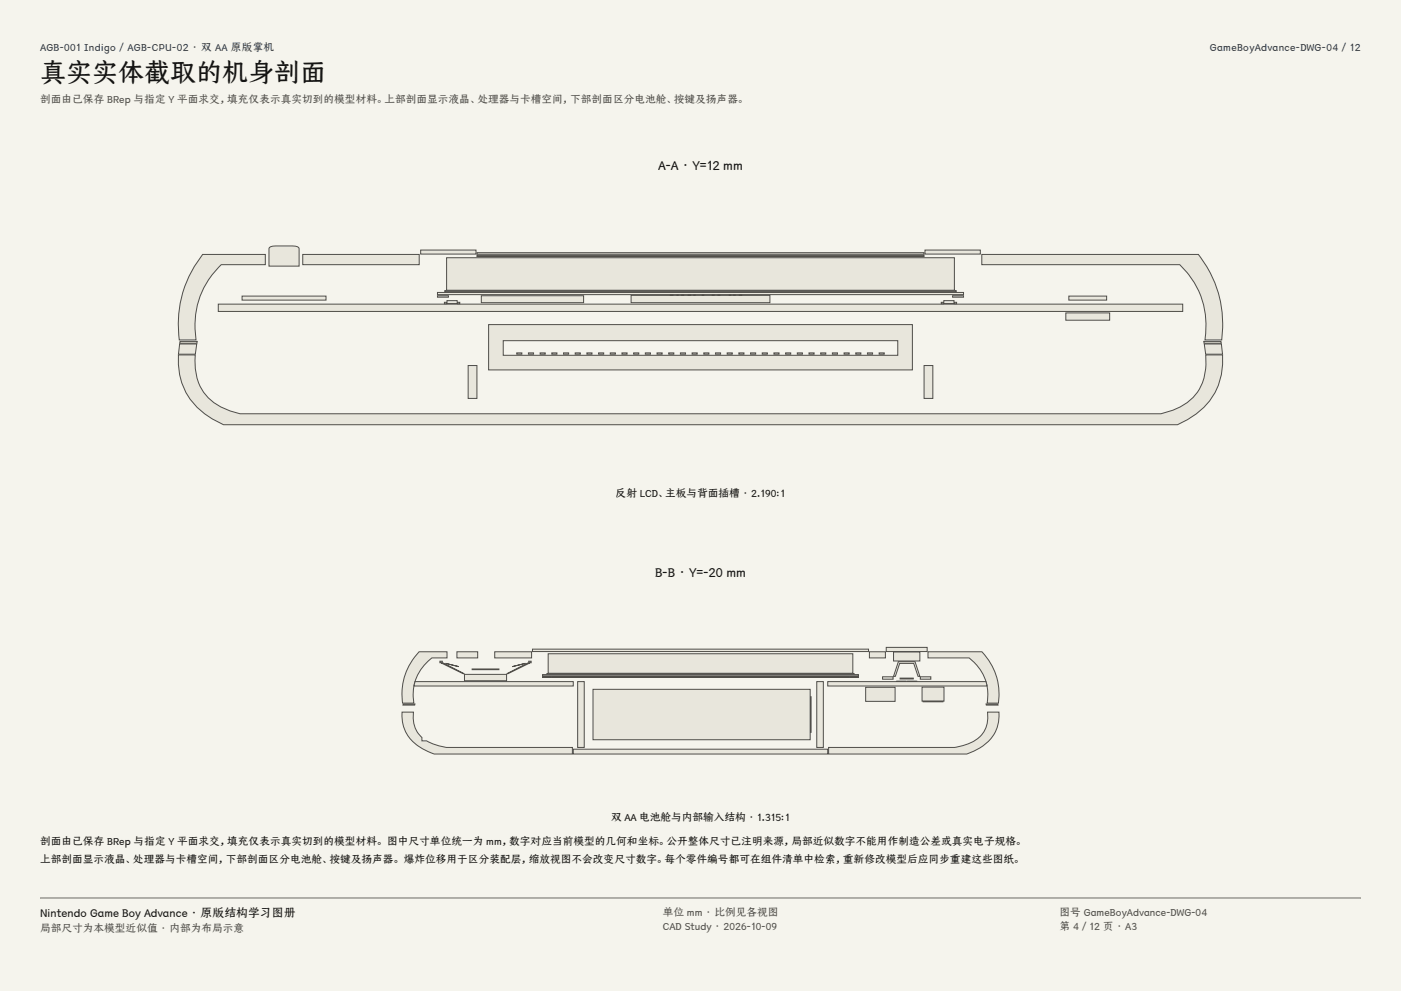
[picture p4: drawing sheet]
<svg xmlns="http://www.w3.org/2000/svg" width="420mm" height="297mm" viewBox="0 0 420 297" stroke-linecap="round" stroke-linejoin="round" font-family="sans-serif">
<g fill="#f5f4ed">
<path d="M0 0h420v297h-420z"/>
<path d="M12 12h396v275h-396z"/>
</g>
<g fill="#e8e6dc" stroke="#504e49" stroke-width=".3">
<path d="M153.6 199.8l3.9-1z"/>
<path d="M133.6 198.8l3.9 1z"/>
<path d="M53.5 106.4h5a14.8 14.8 0 0 0 7.7 15.6l2.8 1.2 3 .8h276a16.4 16.4 0 0 0 11.5-7.3 16.7 16.7 0 0 0 2-10.3h5a19.6 19.6 0 0 1-10.5 19.4l-3 1.5h-286a20.9 20.9 0 0 1-13.2-15l-.3-3.1z" fill-rule="evenodd"/>
<path d="M54 102.3h5.1l-.1 .6h-5.1z" fill-rule="evenodd"/>
<path d="M360.9 102.3h5.1l.1 .6h-5.1z" fill-rule="evenodd"/>
<path d="M294.3 76.3h65a33.5 33.5 0 0 1 7 25.6h-5.1a24.9 24.9 0 0 0-7.5-22.6h-59.4z" fill-rule="evenodd"/>
<path d="M60.7 76.3h18.8v3h-13.2a24.9 24.9 0 0 0-7.5 22.6h-5.1a33.6 33.6 0 0 1 7-25.6z" fill-rule="evenodd"/>
<path d="M90.8 76.3h34.9v3h-34.9z" fill-rule="evenodd"/>
<path d="M277.3 74.9h16.6v1.2h-16.6z" fill-rule="evenodd"/>
<path d="M126.1 74.9h16.6v1.2h-16.6z" fill-rule="evenodd"/>
<path d="M131.1 87.6h157.8v.7h-157.8z" fill-rule="evenodd"/>
<path d="M133.3 87.1h153.4v.3h-153.4z" fill-rule="evenodd"/>
<path d="M133.9 77.2h152.2v9.8h-152.2z" fill-rule="evenodd"/>
<path d="M143 76.6h134v.3h-134z" fill-rule="evenodd"/>
<path d="M143 75.7h134v.5h-134z" fill-rule="evenodd"/>
<path d="M80.8 74.2l1-.4 .8-.1h5.1a1.73 1.73 0 0 1 2 .8v5.3h-9.1z" fill-rule="evenodd"/>
<path d="M65.4 91.1h289.2v2.2h-289.2z" fill-rule="evenodd"/>
<path d="M189.2 88.5h41.6v2.2h-41.6z" fill-rule="evenodd"/>
<path d="M144.3 88.6h30.7v2.1h-30.7z" fill-rule="evenodd"/>
<path d="M200.9 88.4l.9 .1z" fill-rule="evenodd"/>
<path d="M206.2 88.4l.8 .1z" fill-rule="evenodd"/>
<path d="M221.6 88.4l.8 .1z" fill-rule="evenodd"/>
<path d="M204.3 88.4l.7 .1z" fill-rule="evenodd"/>
<path d="M215.2 88.4l.7 .1z" fill-rule="evenodd"/>
<path d="M213.5 88.4l.7 .1z" fill-rule="evenodd"/>
<path d="M219.9 88.4l.6 .1z" fill-rule="evenodd"/>
<path d="M210.5 88.4l.5 .1z" fill-rule="evenodd"/>
<path d="M207.9 88.4l.5 .1z" fill-rule="evenodd"/>
<path d="M218.6 88.4l.5 .1z" fill-rule="evenodd"/>
<path d="M202.9 88.4l.5 .1z" fill-rule="evenodd"/>
<path d="M319.5 93.8h13.2v2.2h-13.2z" fill-rule="evenodd"/>
<path d="M282.9 90.1h3.1v.9h-3.1z" fill-rule="evenodd"/>
<path d="M286.1 90.6h.7v.4h-.7z" fill-rule="evenodd"/>
<path d="M282.2 90.6h.6v.4h-.6z" fill-rule="evenodd"/>
<path d="M134 90.1h3.1v.9h-3.1z" fill-rule="evenodd"/>
<path d="M137.2 90.6h.6v.4h-.6z" fill-rule="evenodd"/>
<path d="M133.2 90.6h.7v.4h-.7z" fill-rule="evenodd"/>
<path d="M320.4 88.7h11.4v1.2h-11.4z" fill-rule="evenodd"/>
<path d="M72.6 88.7h25.1v1.2h-25.1z" fill-rule="evenodd"/>
<path d="M146.5 97.3v13.6h127v-13.6zM150.9 102.1h118.2v4.4h-118.2z" fill-rule="evenodd"/>
<path d="M263.6 105.8h1.5v.4h-1.5z" fill-rule="evenodd"/>
<path d="M260 105.8h1.6v.4h-1.6z" fill-rule="evenodd"/>
<path d="M256.5 105.8h1.6v.4h-1.6z" fill-rule="evenodd"/>
<path d="M253 105.8h1.6v.4h-1.6z" fill-rule="evenodd"/>
<path d="M249.5 105.8h1.6v.4h-1.6z" fill-rule="evenodd"/>
<path d="M246 105.8h1.6v.4h-1.6z" fill-rule="evenodd"/>
<path d="M242.5 105.8h1.6v.4h-1.6z" fill-rule="evenodd"/>
<path d="M239 105.8h1.6v.4h-1.6z" fill-rule="evenodd"/>
<path d="M235.5 105.8h1.6v.4h-1.6z" fill-rule="evenodd"/>
<path d="M232 105.8h1.5v.4h-1.5z" fill-rule="evenodd"/>
<path d="M228.5 105.8h1.5v.4h-1.5z" fill-rule="evenodd"/>
<path d="M225 105.8h1.5v.4h-1.5z" fill-rule="evenodd"/>
<path d="M221.5 105.8h1.5v.4h-1.5z" fill-rule="evenodd"/>
<path d="M218 105.8h1.5v.4h-1.5z" fill-rule="evenodd"/>
<path d="M214.5 105.8h1.5v.4h-1.5z" fill-rule="evenodd"/>
<path d="M211 105.8h1.5v.4h-1.5z" fill-rule="evenodd"/>
<path d="M207.5 105.8h1.5v.4h-1.5z" fill-rule="evenodd"/>
<path d="M204 105.8h1.5v.4h-1.5z" fill-rule="evenodd"/>
<path d="M200.5 105.8h1.5v.4h-1.5z" fill-rule="evenodd"/>
<path d="M197 105.8h1.5v.4h-1.5z" fill-rule="evenodd"/>
<path d="M193.5 105.8h1.5v.4h-1.5z" fill-rule="evenodd"/>
<path d="M190 105.8h1.5v.4h-1.5z" fill-rule="evenodd"/>
<path d="M186.5 105.8h1.5v.4h-1.5z" fill-rule="evenodd"/>
<path d="M182.9 105.8h1.6v.4h-1.6z" fill-rule="evenodd"/>
<path d="M179.4 105.8h1.6v.4h-1.6z" fill-rule="evenodd"/>
<path d="M175.9 105.8h1.6v.4h-1.6z" fill-rule="evenodd"/>
<path d="M172.4 105.8h1.6v.4h-1.6z" fill-rule="evenodd"/>
<path d="M168.9 105.8h1.6v.4h-1.6z" fill-rule="evenodd"/>
<path d="M165.4 105.8h1.6v.4h-1.6z" fill-rule="evenodd"/>
<path d="M161.9 105.8h1.6v.4h-1.6z" fill-rule="evenodd"/>
<path d="M158.4 105.8h1.6v.4h-1.6z" fill-rule="evenodd"/>
<path d="M154.9 105.8h1.5v.4h-1.5z" fill-rule="evenodd"/>
<path d="M277 109.5h2.7v9.9h-2.7z" fill-rule="evenodd"/>
<path d="M140.3 109.5h2.7v9.9h-2.7z" fill-rule="evenodd"/>
<path d="M361 103.1h5.1l.4 3.1h-5.1z" fill-rule="evenodd"/>
<path d="M53.9 103.1h5.1l-.4 3.1h-5.1z" fill-rule="evenodd"/>
<path d="M285.6 88.6h3.3v.5h-3.3z" fill-rule="evenodd"/>
<path d="M131.1 88.6h3.3v.5h-3.3z" fill-rule="evenodd"/>
<path d="M120.5 213.4h3.4a8.2 8.2 0 0 0 2.6 7.6v1a6.1 6.1 0 0 1 3.3 .9l4 1.1h37.8v2h-41.4a13.6 13.6 0 0 1-9.2-8.2l-.4-1.5z" fill-rule="evenodd"/>
<path d="M248.4 224h37.8a12 12 0 0 0 8.8-4.7 9 9 0 0 0 1.1-5.9h3.4a11.4 11.4 0 0 1-7.6 11.7l-2.1 .9h-41.4z" fill-rule="evenodd"/>
<path d="M120.9 211h3.5l-.1 .3h-3.5z" fill-rule="evenodd"/>
<path d="M295.6 211h3.5l.1 .3h-3.5z" fill-rule="evenodd"/>
<path d="M278.2 195.3h16.2a18.2 18.2 0 0 1 4.9 15.4h-3.4a13.6 13.6 0 0 0-5.4-13.5h-12.3z" fill-rule="evenodd"/>
<path d="M125.6 195.3h8.4v1.9h-4.5a13.6 13.6 0 0 0-5.4 13.5h-3.4a18.2 18.2 0 0 1 4.9-15.4z" fill-rule="evenodd"/>
<path d="M148.3 195.3h11.1v1.9h-11.1z" fill-rule="evenodd"/>
<path d="M137 195.3h6.2v1.9h-6.2z" fill-rule="evenodd"/>
<path d="M260.6 195.3h4.8v1.9h-4.8z" fill-rule="evenodd"/>
<path d="M159.6 194.5h100.8v.8h-100.8z" fill-rule="evenodd"/>
<path d="M162.7 202.2h94.6v.4h-94.6z" fill-rule="evenodd"/>
<path d="M164 201.8h92v.2h-92z" fill-rule="evenodd"/>
<path d="M164.3 195.9h91.4v5.9h-91.4z" fill-rule="evenodd"/>
<path d="M265.7 194h12.3v1.3h-12.3z" fill-rule="evenodd"/>
<path d="M267.9 195.4h7.9v2.7h-7.9z" fill-rule="evenodd"/>
<path d="M171.9 224.5h76.2v1.5h-76.2z" fill-rule="evenodd"/>
<path d="M244.9 204.3h1.9v19.7h-1.9z" fill-rule="evenodd"/>
<path d="M173.2 204.3h1.9v19.7h-1.9z" fill-rule="evenodd"/>
<path d="M177.8 206.6h65.1v15.1h-65.1z" fill-rule="evenodd"/>
<path d="M243 208.8h.1v10.7h-.1z" fill-rule="evenodd"/>
<path d="M124.4 204.3h47.5v1.3h-47.8z" fill-rule="evenodd"/>
<path d="M248.1 204.3h47.5l.3 1.3h-47.8z" fill-rule="evenodd"/>
<path d="M276.4 205.9h6.6v4.2h-6.6z" fill-rule="evenodd"/>
<path d="M276.7 210.2h6v.1h-6z" fill-rule="evenodd"/>
<path d="M259.5 206h8.8v4.2h-8.8z" fill-rule="evenodd"/>
<path d="M275.9 202.8h3.1v.8h-3.1z" fill-rule="evenodd"/>
<path d="M264.6 202.8h3.1v.8h-3.1z" fill-rule="evenodd"/>
<path d="M269.3 198.3h5l1.5 4.4h-.6l-1.3-3.9h-4.2l-1.3 3.9h-.5z" fill-rule="evenodd"/>
<path d="M269.8 203.2h4v.3h-4z" fill-rule="evenodd"/>
<path d="M272 204.2h2.8z" fill-rule="evenodd"/>
<path d="M268.8 204.2h2.9z" fill-rule="evenodd"/>
<path d="M139.2 202.1h12.7v1.9h-12.7z" fill-rule="evenodd"/>
<path d="M132.3 198.7h.6l6.3 3.2z" fill-rule="evenodd"/>
<path d="M151.9 201.9l6.3-3.2h.6z" fill-rule="evenodd"/>
<path d="M131.9 198.2h.7v.4h-.7z" fill-rule="evenodd"/>
<path d="M158.5 198.2h.7v.4h-.7z" fill-rule="evenodd"/>
<path d="M141.5 200.5h8.1v.2h-8.1z" fill-rule="evenodd"/>
<path d="M165.3 202.8h89.4v.2h-89.4z" fill-rule="evenodd"/>
<path d="M254.7 202.8h2.6v.2h-2.6z" fill-rule="evenodd"/>
<path d="M162.7 202.8h2.6v.2h-2.6z" fill-rule="evenodd"/>
</g>
<path d="M12 269.3h396zM12 269h396v.3h-396z" fill-rule="evenodd" fill="#504e49"/>
<text font-size="7.8" fill="#141413" x="12" y="24.7">真实实体截取的机身剖面</text>
<g font-size="4" fill="#141413">
<text x="197.3" y="51">A-A · Y=12 mm</text>
<text x="196.4" y="173">B-B · Y=-20 mm</text>
</g>
<text font-size="3.5" fill="#141413" x="12" y="274.9">Nintendo Game Boy Advance · 原版结构学习图册</text>
<g font-size="3.2" fill="#1b365d">
<text x="12" y="15.3">AGB-001 Indigo / AGB-CPU-02 · 双 AA 原版掌机</text>
<text x="362.7" y="15.3">GameBoyAdvance-DWG-04 / 12</text>
</g>
<g font-size="3.2" fill="#504e49">
<text x="12" y="30.9">剖面由已保存 BRep 与指定 Y 平面求交，填充仅表示真实切到的模型材料。上部剖面显示液晶、处理器与卡槽空间，下部剖面区分电池舱、按键及扬声器。</text>
<text x="198.7" y="274.5">单位 mm · 比例见各视图</text>
<text x="317.6" y="274.5">图号 GameBoyAdvance-DWG-04</text>
<text x="12" y="279.3">局部尺寸为本模型近似值 · 内部为布局示意</text>
<text x="198.7" y="278.8">CAD Study · 2026-10-09</text>
<text x="317.6" y="278.8">第 4 / 12 页 · A3</text>
</g>
<g font-size="3.2" fill="#141413">
<text x="184.6" y="149">反射 LCD、主板与背面插槽 · 2.190:1</text>
<text x="183.2" y="246">双 AA 电池舱与内部输入结构 · 1.315:1</text>
<text x="12" y="253.3">剖面由已保存 BRep 与指定 Y 平面求交，填充仅表示真实切到的模型材料。 图中尺寸单位统一为 mm，数字对应当前模型的几何和坐标。公开整体尺寸已注明来源，局部近似数字不能用作制造公差或真实电子规格。</text>
<text x="12" y="258.6">上部剖面显示液晶、处理器与卡槽空间，下部剖面区分电池舱、按键及扬声器。 爆炸位移用于区分装配层，缩放视图不会改变尺寸数字。每个零件编号都可在组件清单中检索，重新修改模型后应同步重建这些图纸。</text>
</g>
</svg>
